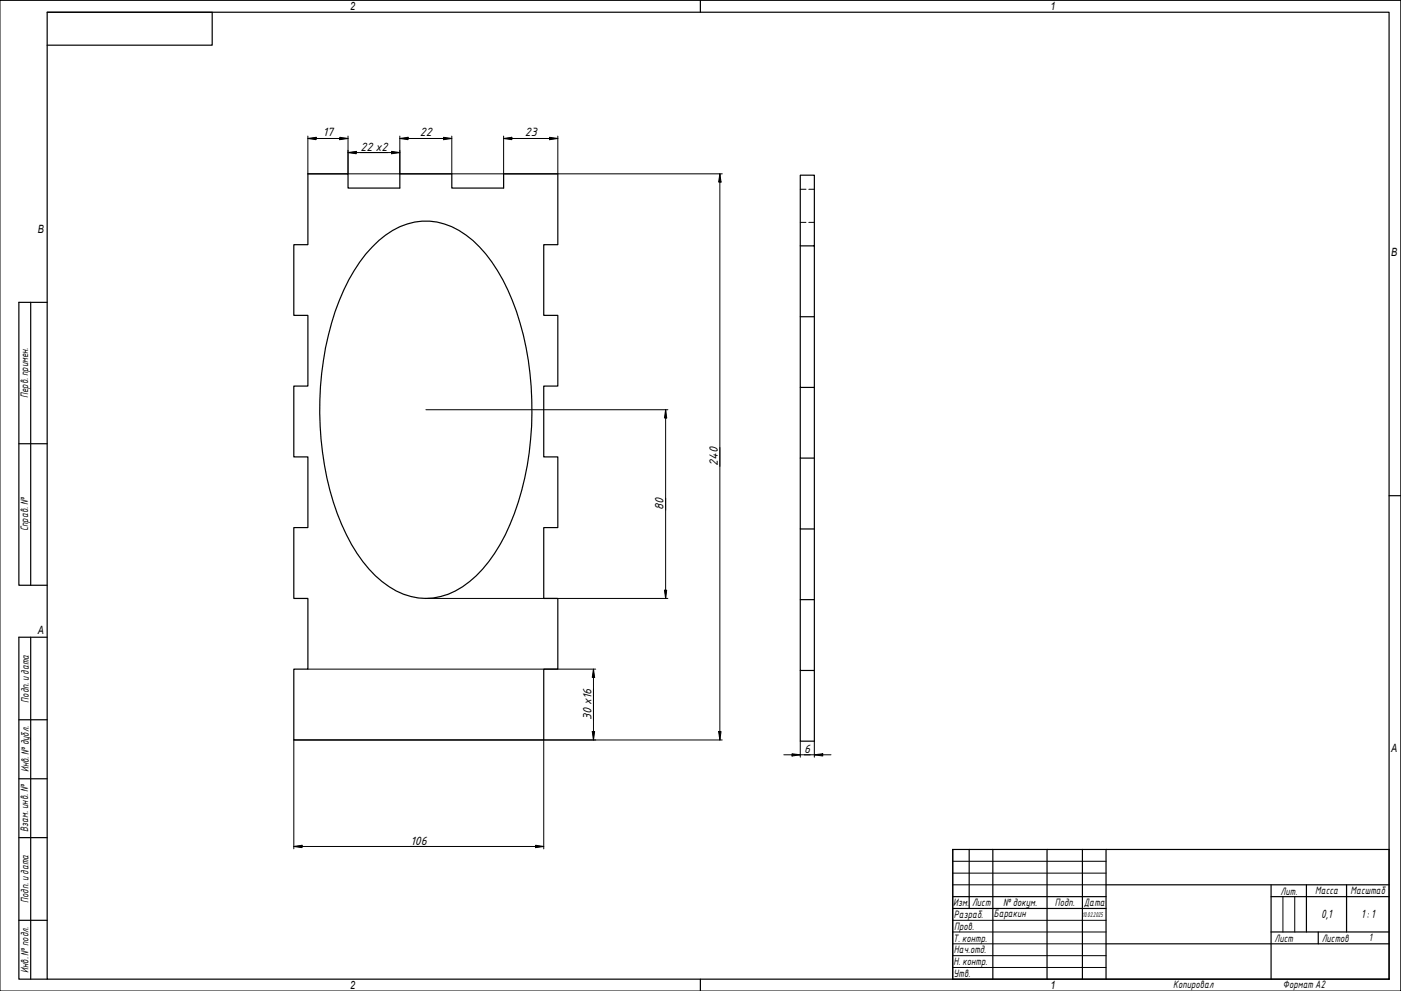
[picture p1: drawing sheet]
<svg xmlns="http://www.w3.org/2000/svg" width="594mm" height="420mm" viewBox="0 0 594 420" stroke-linecap="round" stroke-linejoin="round" font-family="sans-serif">
<path d="M130.6 73.7h17v6h21.9v-6h22.1v6h22v-6h22.9v30h-5.9v30h5.9v30h-5.9v30h5.9v30h-5.9v30h5.9v30h-5.9v30h-106v-30h6v-30h-6v-30h6v-30h-6v-30h6v-30h-6v-30h6zM157.9 104.7a30.2 30.2 0 0 1 27.5-10.6 38.5 38.5 0 0 1 23.1 16.9 101.8 101.8 0 0 1 16.2 47.3 128.3 128.3 0 0 1-10.4 68.4 52.2 52.2 0 0 1-21.2 23.8 27.3 27.3 0 0 1-31-3.9 65.8 65.8 0 0 1-19.1-28.9 133.6 133.6 0 0 1 .9-90.3 69.8 69.8 0 0 1 14-22.7zM339.3 104.2v30.1h6M345.3 104.2h-6v-29.9h6v239.9h-6v-29.9M339.3 134.3v30h6M339.3 164.3v29.9h6M339.3 194.2v30.1h6M339.3 224.3v29.9h6M339.3 254.2v30.1h6" fill="none" stroke="#000" stroke-width=".51"/>
<path d="M339.3 80.2h2.5M339.3 94.3h2.5M343 80.2h2.3M343 94.3h2.3" fill="none" stroke="#000" stroke-width=".42"/>
<g fill="none" stroke="#000" stroke-width=".51">
<path d="M404 360.2h185v54.9h-185zM411 360.2v25M421 360.2v54.9M444 360.2v54.9M459 360.2v54.9M469 375.1h120M469 360.2v54.9M539 375.1v40M554 375.1v20M571 375.1v20M404 380.2h65M404 385.2h65"/>
<path d="M539 395.1h50M539 380.2h50M559 395.1v5.1M469 400.2h120"/>
</g>
<path d="M404 365.2h65M404 370.2h65M404 375.1h65M404 390.2h65M404 395.1h65M544 380.2v14.9M549 380.2v14.9M404 400.2h65M404 405.2h65M404 410.2h65" fill="none" stroke="#000" stroke-width=".42"/>
<path d="M20 5.2h569v409.9h-569zM297 .2v5M589 210.2h5M297 415.1v5.1" fill="none" stroke="#000" stroke-width=".51"/>
<path d="M0 .2h594v420h-594z" fill="none" stroke="#000" stroke-width=".42"/>
<path d="M20 5.2h70v14h-70M13 128.2v119.9M20 128.2h-12v119.9h12M8 188.1h12M13 270.2v144.9M20 270.2h-12v144.9h12M8 305.2h12M8 330.2h12M8 355.1h12M8 390.2h12" fill="none" stroke="#000" stroke-width=".51"/>
<g fill="none" stroke="#000" stroke-width=".42">
<path d="M130.6 58.7l3.4-.5v1zM130.6 57.7v16h175.7M130.6 58.7h17M144.1 58.2l3.5 .5-3.5 .5zM147.6 57.7v16M169.5 58.7l3.5-.5v1zM169.5 57.7v16M169.5 58.7h22.1M188.1 58.2l3.5 .5-3.5 .5zM191.6 57.7v16M213.6 58.7l3.4-.5v1zM213.6 58.7h22.9"/>
<path d="M213.6 57.7v16M233 58.2l3.5 .5-3.5 .5zM236.5 57.7v16M147.6 64.7l3.5-.5v1zM147.6 64.7h21.9M166.1 64.2l3.4 .5-3.4 .5zM305.2 73.7l.6 3.5h-1.1zM305.2 73.7v240M180.6 173.7h102.6M282.3 173.7l.4 3.5h-1zM282.3 173.7v80M180.6 253.7h102.6"/>
<path d="M281.7 250.2h1l-.4 3.5zM130.6 283.7h122M251.7 283.7l.5 3.5h-1.1zM251.7 283.7v30M230.6 313.7v46.2M251.1 310.2h1.1l-.5 3.5zM304.7 310.2h1.1l-.6 3.5zM306.3 313.7h-181.7v46.2M335.9 319.6l3.4 .4-3.4 .5zM339.3 314.2v6.8M345.3 314.2v6.8M332.4 320h20"/>
<path d="M345.3 320l3.6-.4v.9zM124.6 358.9l3.5-.5v1zM124.6 358.9h106M227.1 358.4l3.5 .5-3.5 .5z"/>
</g>
<g fill="#000">
<path d="M130.6 58.7l3.4-.5v1z" fill-rule="evenodd"/>
<path d="M144.1 58.2l3.5 .5-3.5 .5z" fill-rule="evenodd"/>
<path d="M169.5 58.7l3.5-.5v1z" fill-rule="evenodd"/>
<path d="M188.1 58.2l3.5 .5-3.5 .5z" fill-rule="evenodd"/>
<path d="M213.6 58.7l3.4-.5v1z" fill-rule="evenodd"/>
<path d="M233 58.2l3.5 .5-3.5 .5z" fill-rule="evenodd"/>
<path d="M147.6 64.7l3.5-.5v1z" fill-rule="evenodd"/>
<path d="M166.1 64.2l3.4 .5-3.4 .5z" fill-rule="evenodd"/>
<path d="M305.2 73.7l.6 3.5h-1.1z" fill-rule="evenodd"/>
<path d="M282.3 173.7l.4 3.5h-1z" fill-rule="evenodd"/>
<path d="M281.7 250.2h1l-.4 3.5z" fill-rule="evenodd"/>
<path d="M251.7 283.7l.5 3.5h-1.1z" fill-rule="evenodd"/>
<path d="M251.1 310.2h1.1l-.5 3.5z" fill-rule="evenodd"/>
<path d="M304.7 310.2h1.1l-.6 3.5z" fill-rule="evenodd"/>
<path d="M345.3 320l3.6-.4v.9z" fill-rule="evenodd"/>
<path d="M335.9 319.6l3.4 .4-3.4 .5z" fill-rule="evenodd"/>
<path d="M124.6 358.9l3.5-.5v1z" fill-rule="evenodd"/>
<path d="M227.1 358.4l3.5 .5-3.5 .5z" fill-rule="evenodd"/>
</g>
<g font-size="4.9">
<text x="136.9" y="57.8">17</text>
<text x="178.1" y="57.8">22</text>
<text x="222.5" y="57.8">23</text>
<text x="152.9" y="63.9">22 x2</text>
<text x="304.4" y="197.7" transform="rotate(-90 304.4 197.7)">240</text>
<text x="281.4" y="216.3" transform="rotate(-90 281.4 216.3)">80</text>
<text x="250.8" y="305.3" transform="rotate(-90 250.8 305.3)">30 x16</text>
<text x="341.1" y="319.2">6</text>
<text x="174.1" y="358.1">106</text>
<text x="560.2" y="389">0,1</text>
<text x="577.2" y="389.3">1: 1</text>
</g>
<g font-size="4.8">
<text x="148.5" y="4.2">2</text>
<text x="445.5" y="4.2">1</text>
<text x="16" y="98.7">B</text>
<text x="590" y="108.6">B</text>
<text x="16" y="268.6">A</text>
<text x="590" y="318.7">A</text>
<text x="148.5" y="419.1">2</text>
<text x="445.5" y="419.1">1</text>
</g>
<g font-size="4.4">
<text x="11.9" y="168.8" transform="rotate(-90 11.9 168.8)">Перв. примен.</text>
<text x="12" y="225.3" transform="rotate(-90 12 225.3)">Справ. №</text>
<text x="12.2" y="297.9" transform="rotate(-90 12.2 297.9)">Подп. идата</text>
<text x="12.2" y="327.4" transform="rotate(-90 12.2 327.4)">Инв. №дубл.</text>
<text x="12" y="352.6" transform="rotate(-90 12 352.6)">Взам. инв. №</text>
<text x="12.1" y="382.9" transform="rotate(-90 12.1 382.9)">Подп. идата</text>
<text x="543" y="379.3">Лит.</text>
<text x="557.7" y="379.2">Масса</text>
<text x="572.6" y="379.2">Масштаб</text>
<text x="404.2" y="384.2">Изм.</text>
<text x="404.5" y="389.2">Разраб.</text>
<text x="412.2" y="384.2">Лист</text>
<text x="421.4" y="388.8">Баракин</text>
<text x="425.4" y="384.1">№докум.</text>
<text x="447.4" y="384.3">Подп.</text>
<text x="459.5" y="384.3">Дата</text>
<text x="404.6" y="394.2">Пров.</text>
<text x="404.2" y="399.3">Т. контр.</text>
<text x="540.4" y="399.3">Лист</text>
<text x="560.5" y="399.3">Листов</text>
<text x="580.4" y="399.1">1</text>
<text x="404.5" y="404.2">Нач.отд.</text>
<text x="12.1" y="412.5" transform="rotate(-90 12.1 412.5)">Инв. №подл.</text>
<text x="404.4" y="409.2">Н. контр.</text>
<text x="404.4" y="414.3">Утв.</text>
<text x="497.5" y="418.9">Копировал</text>
<text x="544" y="418.8">Формат A2</text>
</g>
<text font-size="2.8" x="459" y="388.7">10.02.2025</text>
</svg>
